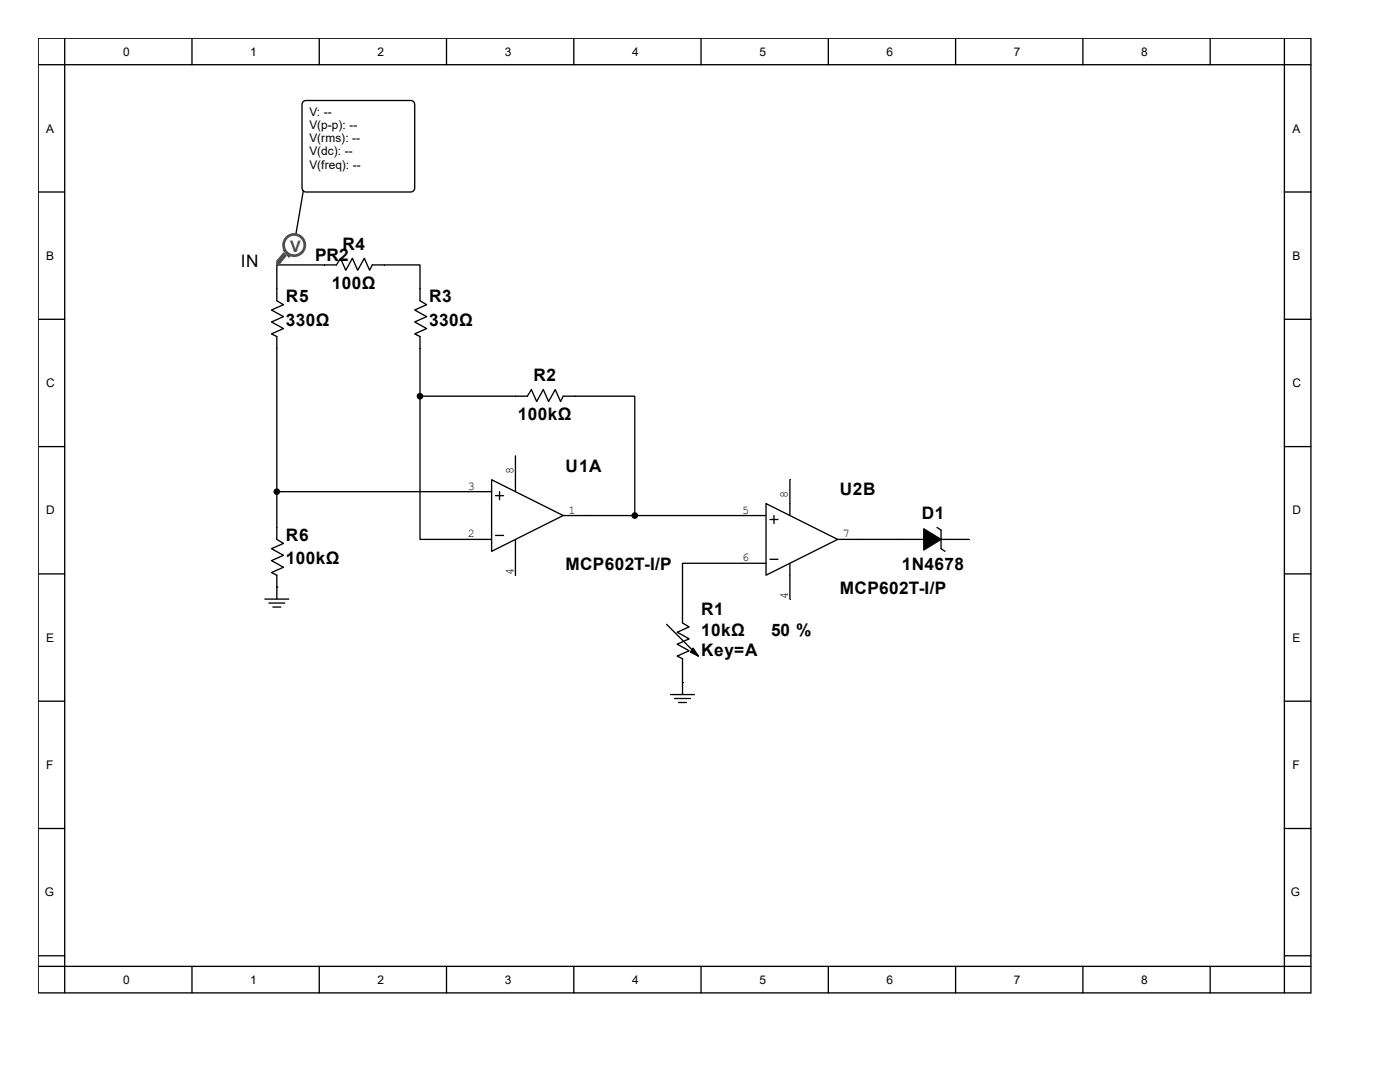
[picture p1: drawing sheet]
<svg xmlns="http://www.w3.org/2000/svg" width="279mm" height="216mm" viewBox="0 0 279 216" stroke-linecap="round" stroke-linejoin="round" font-family="sans-serif">
<g fill="none" stroke="#000" stroke-width=".26">
<path d="M7.6 7.6h254v190.5h-254zM7.6 12.9h254M12.9 7.6v190.5M38.3 7.6v5.3M63.7 7.6v5.3M89.1 7.6v5.3M114.5 7.6v5.3M139.9 7.6v5.3M165.3 7.6v5.3M190.7 7.6v5.3M216.1 7.6v5.3M241.5 7.6v5.3"/>
<path d="M256.3 7.6v190.5M7.6 38.3h5.3M256.3 38.3h5.3M7.6 63.7h5.3M83.8 79.1h21.5l.7-1.4 1.1 2.4 1.3-2.4 1.1 2.4 1.3-2.4 1.1 2.4 .5-1h14.3v23.8M83.8 79.1v-11.9l-1-.6 2.3-1-2.3-1.4 2.3-1-2.3-1.3 2.3-1.1-1.3-.8v-7.1h-9.5l-.5 1-1.1-2.4-1.3 2.4-1.1-2.4-1.3 2.4-1.1-2.4-.7 1.4h-12v7.1l1.4 .8-2.4 1.1 2.4 1.3-2.4 1 2.4 1.4-2.4 1 1 .6v40.4l1.4 .8-2.4 1.1 2.4 1.3-2.4 1.1 2.4 1.3-2.4 1 1 .6v4.7M83.8 79.1v28.5h14.3M256.3 63.7h5.3M7.6 89.1h5.3M55.2 98.1h42.9M98.1 95.7l14.3 7.2-14.3 7.1zM98.9 98.9h1.6"/>
<path d="M99.7 98.1v1.6M102.9 91v7.1M157.6 95.7v7.2M256.3 89.1h5.3M7.6 114.5h5.3M52.9 119.5h4.7M55.2 117.2h.1M98.9 106.8h1.6M102.9 107.6v7.2M112.4 102.9h40.5M152.9 100.5l14.3 7.1-14.3 7.2zM152.9 112.4h-16.7v11.9l1.3 .8-2.4 1.1 2.4 1.3-2.4 1 2.4 1.4-2.4 1 1.1 .5v7.2"/>
<path d="M153.7 111.6h1.6M153.7 103.7h1.6M154.5 102.9v1.6M157.6 112.4v7.1M167.2 107.6h26.2M187 105.3l.8 .5v3.7l.8 .5M256.3 114.5h5.3M7.6 139.9h5.3M53.7 120.3h3.1M54.5 121.1h1.5M133 124.6l6.4 6.3M133.8 138.6h4.8"/>
<path d="M134.6 139.4h3.2M136.2 136.2h.1M256.3 139.9h5.3M135.4 140.2h1.6M7.6 165.3h5.3M256.3 165.3h5.3M7.6 190.7h5.3M7.6 192.8h254M38.3 192.8v5.3M63.7 192.8v5.3M89.1 192.8v5.3M114.5 192.8v5.3"/>
<path d="M139.9 192.8v5.3M165.3 192.8v5.3M190.7 192.8v5.3M216.1 192.8v5.3M241.5 192.8v5.3M256.3 190.7h5.3"/>
</g>
<g fill="#000" stroke="#000" stroke-width=".26">
<path d="M184.4 105.5l3.4 2.1-3.4 2.1zM138.3 129.3l1.1 1.6-1.6-.8z"/>
<circle cx="83.8" cy="79.1" r=".53"/>
<circle cx="55.2" cy="98.1" r=".53"/>
<circle cx="126.7" cy="102.9" r=".53"/>
</g>
<path d="M60.5 20.3l.6-.2h20.9a.79 .79 0 0 1 .8 .7v16.7a.79 .79 0 0 1-.8 .8h-20.9a.79 .79 0 0 1-.8-.8v-16.7z" fill-rule="evenodd" fill="#fff" stroke="#000" stroke-width=".26"/>
<path d="M60.5 38l-1.8 10.9" fill="none" stroke="#000" stroke-width=".26"/>
<path d="M56.6 50.5l.5 .5-1.3 1.6-.6 .3v-.8z" fill-rule="evenodd" fill="#505050"/>
<path d="M56.6 50.5l.5 .5-1.3 1.6-.6 .3v-.8z" fill="none" stroke="#505050" stroke-width=".25"/>
<path d="M56.6 50h.3l1 1-.2 .3z" fill-rule="evenodd" fill="#505050"/>
<path d="M56.6 50h.3l1 1-.2 .3z" fill="none" stroke="#505050" stroke-width=".25"/>
<circle cx="58.7" cy="48.9" r="2.12" fill="#fff"/>
<circle cx="58.7" cy="48.9" r="2.12" fill="none" stroke="#505050" stroke-width=".55"/>
<g font-size="3.4">
<text x="48" y="53.3">IN</text>
<text x="62.9" y="52.1">PR2</text>
<text x="68.4" y="49.9">R4</text>
<text x="66.2" y="57.6">100Ω</text>
<text x="57.1" y="60.2">R5</text>
<text x="57.1" y="65">330Ω</text>
<text x="85.6" y="60.2">R3</text>
<text x="85.6" y="65">330Ω</text>
<text x="106.5" y="76.1">R2</text>
<text x="103.3" y="83.8">100kΩ</text>
<text x="112.9" y="94.1">U1A</text>
<text x="167.6" y="98.8">U2B</text>
<text x="57.1" y="107.9">R6</text>
<text x="184" y="103.6">D1</text>
<text x="57.1" y="112.6">100kΩ</text>
<text x="112.9" y="113.7">MCP602T-I/P</text>
<text x="180" y="113.7">1N4678</text>
<text x="167.6" y="118.4">MCP602T-I/P</text>
<text x="139.9" y="122.7">R1</text>
<text x="139.9" y="126.9">10kΩ</text>
<text x="139.9" y="130.9">Key=A</text>
<text x="153.9" y="126.9">50 %</text>
</g>
<text font-size="3.2" fill="#505050" x="57.9" y="50.2">V</text>
<g font-size="2.4">
<text x="24.6" y="11.1">0</text>
<text x="50" y="11.1">1</text>
<text x="75.4" y="11.1">2</text>
<text x="100.8" y="11.1">3</text>
<text x="126.2" y="11.1">4</text>
<text x="151.6" y="11.1">5</text>
<text x="177" y="11.1">6</text>
<text x="202.4" y="11.1">7</text>
<text x="227.8" y="11.1">8</text>
<text x="61.8" y="23.1">V: --</text>
<text x="9.2" y="26.5">A</text>
<text x="61.8" y="25.7">V(p-p): --</text>
<text x="61.8" y="28.4">V(rms): --</text>
<text x="257.9" y="26.5">A</text>
<text x="61.8" y="31">V(dc): --</text>
<text x="61.8" y="33.7">V(freq): --</text>
<text x="9.2" y="51.9">B</text>
<text x="257.9" y="51.9">B</text>
<text x="9.2" y="77.3">C</text>
<text x="257.9" y="77.3">C</text>
<text x="102.5" y="94.7" transform="rotate(-90 102.5 94.7)">8</text>
<text x="93.3" y="97.7">3</text>
<text x="157.2" y="99.4" transform="rotate(-90 157.2 99.4)">8</text>
<text x="9.2" y="102.7">D</text>
<text x="93.3" y="107.2">2</text>
<text x="113.5" y="102.5">1</text>
<text x="148.1" y="102.5">5</text>
<text x="168.2" y="107.2">7</text>
<text x="257.9" y="102.7">D</text>
<text x="148.1" y="112">6</text>
<text x="102.5" y="114.8" transform="rotate(-90 102.5 114.8)">4</text>
<text x="157.2" y="119.6" transform="rotate(-90 157.2 119.6)">4</text>
<text x="9.2" y="128.1">E</text>
<text x="257.9" y="128.1">E</text>
<text x="9.2" y="153.5">F</text>
<text x="257.9" y="153.5">F</text>
<text x="8.9" y="178.9">G</text>
<text x="257.6" y="178.9">G</text>
<text x="24.6" y="196.3">0</text>
<text x="50" y="196.3">1</text>
<text x="75.4" y="196.3">2</text>
<text x="100.8" y="196.3">3</text>
<text x="126.2" y="196.3">4</text>
<text x="151.6" y="196.3">5</text>
<text x="177" y="196.3">6</text>
<text x="202.4" y="196.3">7</text>
<text x="227.8" y="196.3">8</text>
</g>
</svg>
